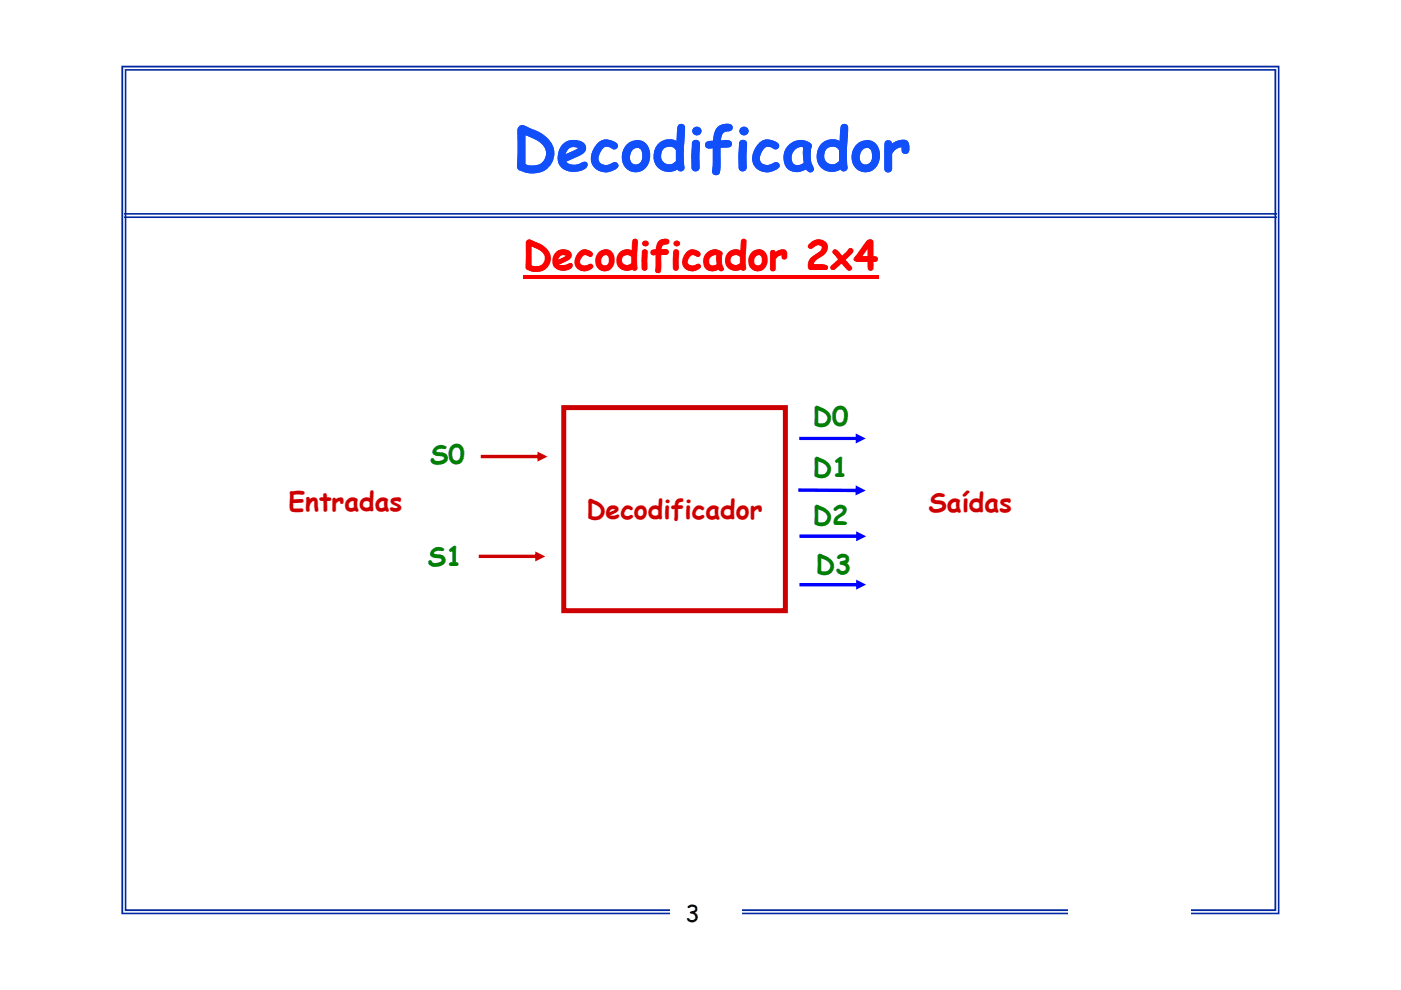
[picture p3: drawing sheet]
<svg xmlns="http://www.w3.org/2000/svg" width="297mm" height="210mm" viewBox="0 0 297 210" stroke-linecap="round" stroke-linejoin="round" font-family="sans-serif">
<g fill="#00279f">
<path d="M26.3 45.2h244.5v.3h-244.5zM26.3 45.9h244.5v.3h-244.5z"/>
<path d="M25.7 13.9h245.6v91.1h-245.6zM26.1 14.3v90.7h244.8v-90.7zM26.5 14.6h244.1v90.4h-244.1zM26.8 15v90h243.4v-90z"/>
</g>
<g fill="#f00">
<path d="M110.9 58.4h75.3v.7h-75.3z" fill-rule="evenodd"/>
<path d="M110.9 58.4h75.3v.7h-75.3z" fill-rule="evenodd"/>
</g>
<path d="M119 85.9h48v19.1h-48zM119.5 87l.6-.6v18.6h-.6h47h-.5v-18.6l.5 .6z" fill="#c00"/>
<g fill="#00f">
<path d="M169.2 103.5l12.6 .1v.8l-12.6-.1zM181.4 102.9l2.2 1.1-2.2 1z"/>
<path d="M169.5 92.6h12.3v.7h-12.3zM181.4 91.9l2.2 1.1-2.2 1z"/>
</g>
<path d="M101.9 96.4h12.4v.8h-12.4zM114 95.8l2.1 1-2.1 1.1z" fill="#c00"/>
<path d="M21.5 104.9h254v95.3h-254z" fill-rule="evenodd" fill="#fff"/>
<path d="M25.7 104.9h245.6v88.9h-245.6zM26.1 104.9v88.6h244.8v-88.6zM26.5 104.9h244.1v88.3h-244.1zM26.8 104.9v87.9h243.4v-87.9z" fill="#00279f"/>
<g fill="#fff">
<path d="M226.5 189h26.1v6.7h-26.1z" fill-rule="evenodd"/>
<path d="M142.2 190.7h15v6.7h-15z" fill-rule="evenodd"/>
</g>
<path d="M119 104.9h48v25.1h-48zM119.5 104.9h.6v24.6l-.6-.6h47l-.5 .6v-24.6h.5z" fill="#c00"/>
<g fill="#00f">
<path d="M169.2 104.9h12.6zM181.4 104.9h2.2l-2.2 .1z"/>
<path d="M169.5 113.3h12.4v.7h-12.4zM181.5 112.6l2.1 1.1-2.1 1.1z"/>
<path d="M169.5 123.6h12.4v.7h-12.4zM181.5 122.9l2.1 1.1-2.1 1z"/>
</g>
<path d="M101.5 117.6h12.4v.7h-12.4zM113.5 116.9l2.1 1.1-2.1 1z" fill="#c00"/>
<text font-size="12.7" fill="#114ffb" x="108.8" y="36.2">Decodificador</text>
<text font-size="8.5" fill="#f00" x="110.9" y="57.2">Decodificador 2x4</text>
<g font-size="5.6" fill="#008000">
<text x="172.3" y="90.3">D0</text>
<text x="91.2" y="98.4">S0</text>
<text x="172.3" y="101.2">D1</text>
<text x="172.3" y="111.3">D2</text>
<text x="90.7" y="120.1">S1</text>
<text x="173" y="121.8">D3</text>
</g>
<g font-size="5.6" fill="#c00">
<text x="61.2" y="108.2">Entradas</text>
<text x="124.3" y="109.9">Decodificador</text>
<text x="196.8" y="108.6">Saídas</text>
</g>
<text font-size="5" x="145.3" y="195.5">3</text>
</svg>
